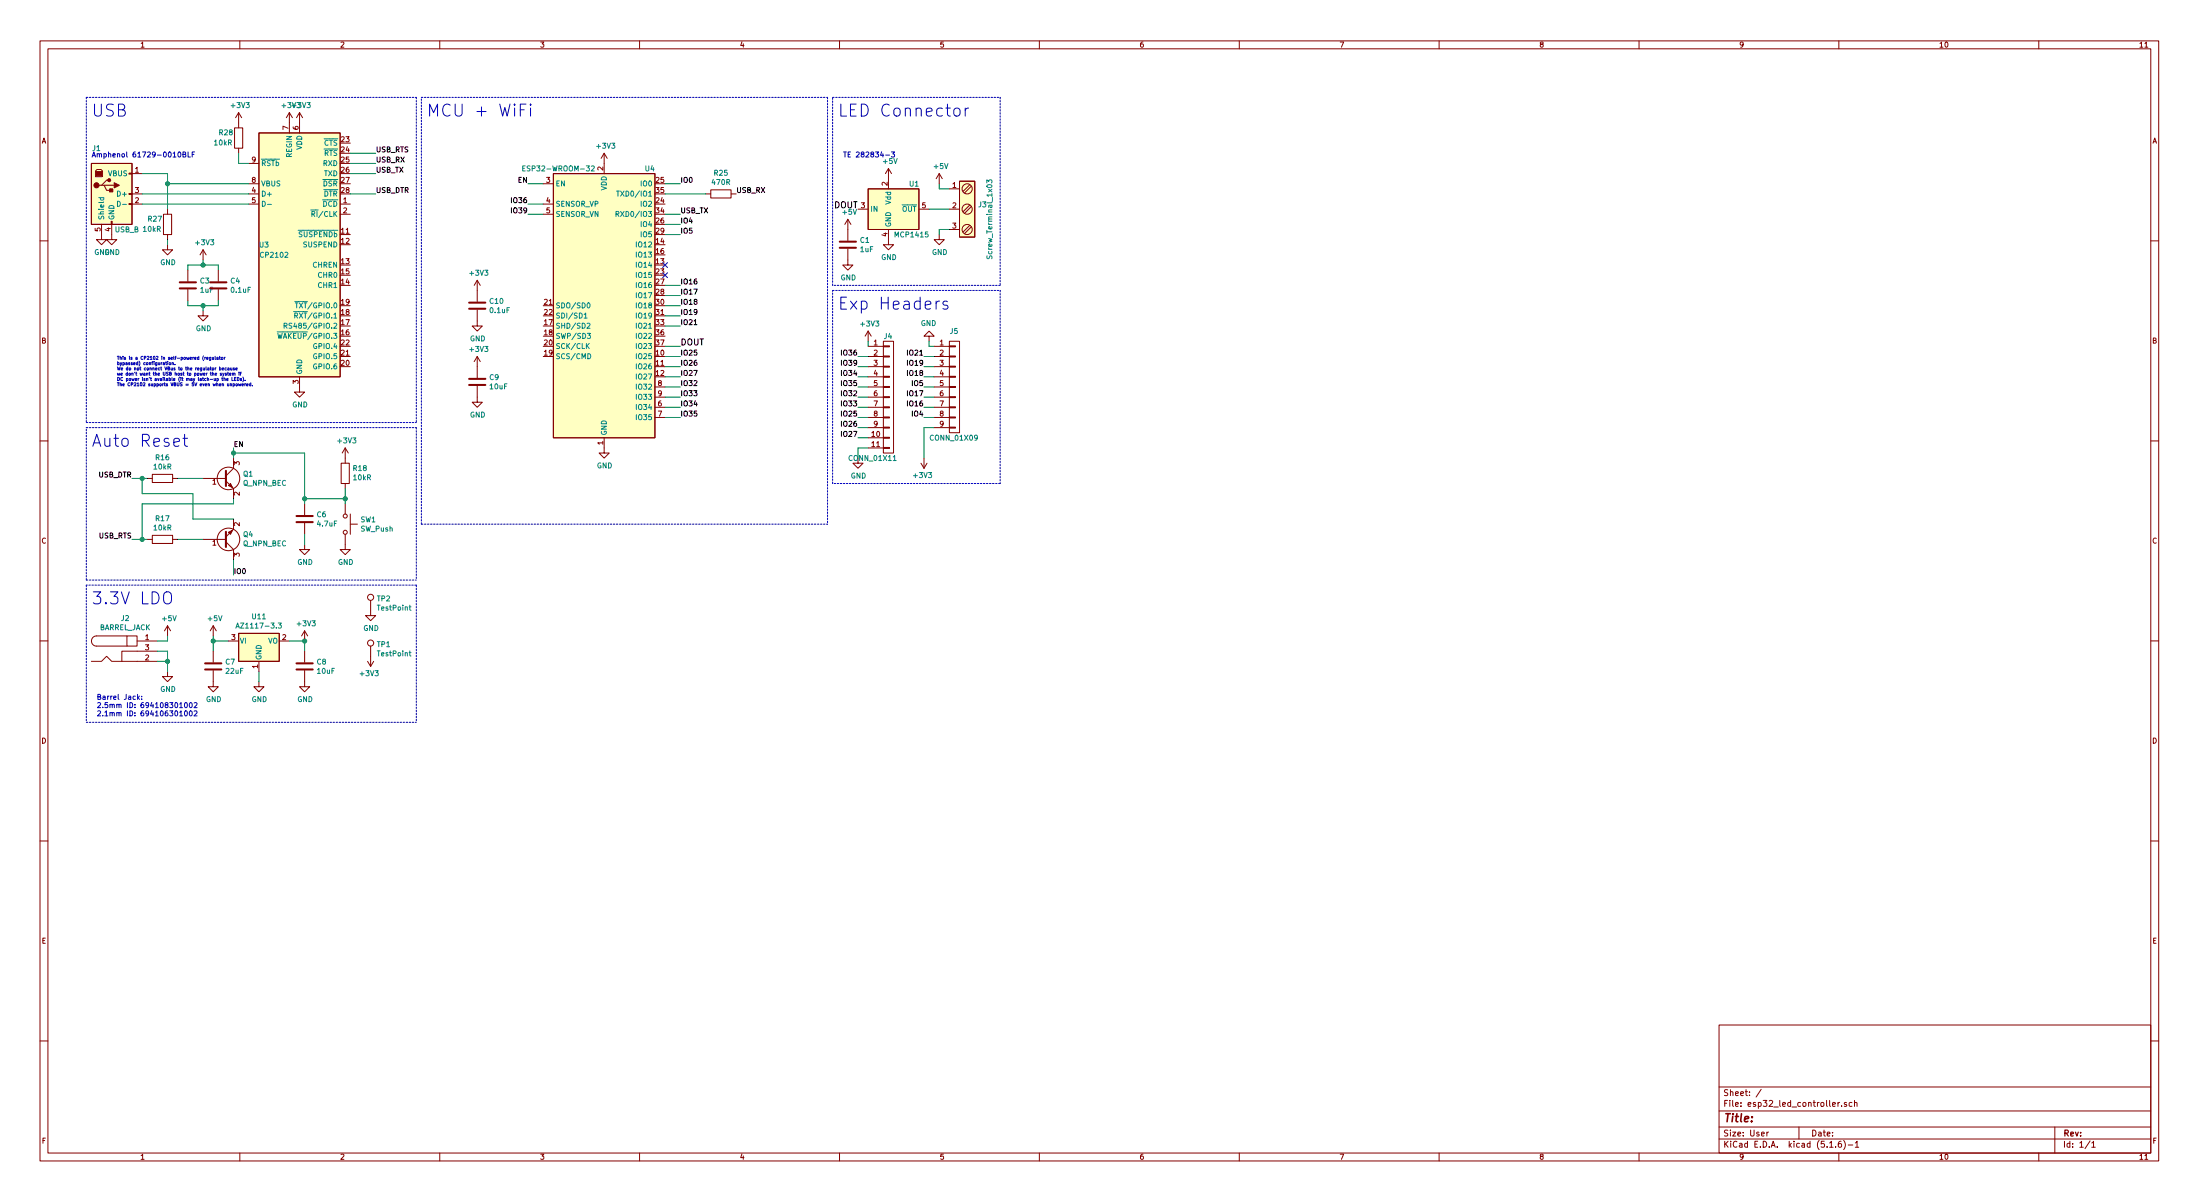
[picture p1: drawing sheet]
EESchema Schematic File Version 4
EELAYER 30 0
EELAYER END
$Descr User 21654 11811
encoding utf-8
Sheet 1 1
Title ""
Date ""
Rev ""
Comp ""
Comment1 ""
Comment2 ""
Comment3 ""
Comment4 ""
$EndDescr
$Comp
L power:GND #PWR?
U 1 1
P 1100 2300
AR Path="/5F1ED570/5F220E66" Ref="#PWR?"  Part="1" 
AR Path="/5F220E66" Ref="#PWR0105"  Part="1" 
F 0 "#PWR0105" H 1100 2050 50  0001 C CNN
F 1 "GND" H 1105 2127 50  0000 C CNN
F 2 "" H 1100 2300 50  0001 C CNN
F 3 "" H 1100 2300 50  0001 C CNN
	1    1100 2300
	1    0    0    -1  
$EndComp
$Comp
L power:GND #PWR?
U 1 1
P 1000 2300
AR Path="/5F1ED570/5F220E6C" Ref="#PWR?"  Part="1" 
AR Path="/5F220E6C" Ref="#PWR0106"  Part="1" 
F 0 "#PWR0106" H 1000 2050 50  0001 C CNN
F 1 "GND" H 1005 2127 50  0000 C CNN
F 2 "" H 1000 2300 50  0001 C CNN
F 3 "" H 1000 2300 50  0001 C CNN
	1    1000 2300
	1    0    0    -1  
$EndComp
$Comp
L power:GND #PWR?
U 1 1
P 2950 3800
AR Path="/5F1ED570/5F220E98" Ref="#PWR?"  Part="1" 
AR Path="/5F220E98" Ref="#PWR0109"  Part="1" 
F 0 "#PWR0109" H 2950 3550 50  0001 C CNN
F 1 "GND" H 2955 3627 50  0000 C CNN
F 2 "" H 2950 3800 50  0001 C CNN
F 3 "" H 2950 3800 50  0001 C CNN
	1    2950 3800
	1    0    0    -1  
$EndComp
$Comp
L power:+3V3 #PWR?
U 1 1
P 2000 2550
AR Path="/5F1ED570/5F220EA4" Ref="#PWR?"  Part="1" 
AR Path="/5F220EA4" Ref="#PWR0112"  Part="1" 
F 0 "#PWR0112" H 2000 2400 50  0001 C CNN
F 1 "+3V3" H 2015 2723 50  0000 C CNN
F 2 "" H 2000 2550 50  0001 C CNN
F 3 "" H 2000 2550 50  0001 C CNN
	1    2000 2550
	1    0    0    -1  
$EndComp
Wire Wire Line
	2000 2550 2000 2600
Wire Wire Line
	2000 2600 2150 2600
$Comp
L Device:C C?
U 1 1
P 2150 2800
AR Path="/5F1ED570/5F220EB5" Ref="C?"  Part="1" 
AR Path="/5F220EB5" Ref="C4"  Part="1" 
F 0 "C4" H 2265 2846 50  0000 L CNN
F 1 "0.1uF" H 2265 2755 50  0000 L CNN
F 2 "Capacitor_SMD:C_0402_1005Metric" H 2188 2650 50  0001 C CNN
F 3 "~" H 2150 2800 50  0001 C CNN
F 4 "C1525" H 2150 2800 50  0001 C CNN "LCSC"
	1    2150 2800
	1    0    0    -1  
$EndComp
$Comp
L Device:C C?
U 1 1
P 1850 2800
AR Path="/5F1ED570/5F220EBC" Ref="C?"  Part="1" 
AR Path="/5F220EBC" Ref="C3"  Part="1" 
F 0 "C3" H 1965 2846 50  0000 L CNN
F 1 "1uF" H 1965 2755 50  0000 L CNN
F 2 "Capacitor_SMD:C_0402_1005Metric" H 1888 2650 50  0001 C CNN
F 3 "~" H 1850 2800 50  0001 C CNN
F 4 "C52923" H 1850 2800 50  0001 C CNN "LCSC"
	1    1850 2800
	1    0    0    -1  
$EndComp
Wire Wire Line
	1850 2650 1850 2600
Wire Wire Line
	1850 2600 2000 2600
Connection ~ 2000 2600
Wire Wire Line
	2150 2650 2150 2600
$Comp
L power:GND #PWR?
U 1 1
P 2000 3050
AR Path="/5F1ED570/5F220EC8" Ref="#PWR?"  Part="1" 
AR Path="/5F220EC8" Ref="#PWR0121"  Part="1" 
F 0 "#PWR0121" H 2000 2800 50  0001 C CNN
F 1 "GND" H 2005 2877 50  0000 C CNN
F 2 "" H 2000 3050 50  0001 C CNN
F 3 "" H 2000 3050 50  0001 C CNN
	1    2000 3050
	1    0    0    -1  
$EndComp
Wire Wire Line
	1850 2950 1850 3000
Wire Wire Line
	1850 3000 2000 3000
Wire Wire Line
	2150 3000 2150 2950
Text Label 3700 1900 0    50   ~ 0
USB_DTR
Text Label 3700 1500 0    50   ~ 0
USB_RTS
Text Label 3700 1700 0    50   ~ 0
USB_TX
Text Label 3700 1600 0    50   ~ 0
USB_RX
Wire Notes Line
	850  950  4100 950 
Text Notes 900  1150 0    118  ~ 0
USB
Text Label 1300 4700 2    50   ~ 0
USB_DTR
Text Label 1300 5300 2    50   ~ 0
USB_RTS
$Comp
L Device:R R?
U 1 1
P 1600 4700
AR Path="/5F1ED570/5F220EE5" Ref="R?"  Part="1" 
AR Path="/5F220EE5" Ref="R16"  Part="1" 
F 0 "R16" V 1393 4700 50  0000 C CNN
F 1 "10kR" V 1484 4700 50  0000 C CNN
F 2 "Resistor_SMD:R_0402_1005Metric" V 1530 4700 50  0001 C CNN
F 3 "~" H 1600 4700 50  0001 C CNN
F 4 "C25744" V 1600 4700 50  0001 C CNN "LCSC"
	1    1600 4700
	0    1    1    0   
$EndComp
$Comp
L Device:R R?
U 1 1
P 1600 5300
AR Path="/5F1ED570/5F220EEC" Ref="R?"  Part="1" 
AR Path="/5F220EEC" Ref="R17"  Part="1" 
F 0 "R17" V 1393 5300 50  0000 C CNN
F 1 "10kR" V 1484 5300 50  0000 C CNN
F 2 "Resistor_SMD:R_0402_1005Metric" V 1530 5300 50  0001 C CNN
F 3 "~" H 1600 5300 50  0001 C CNN
F 4 "C25744" V 1600 5300 50  0001 C CNN "LCSC"
	1    1600 5300
	0    1    1    0   
$EndComp
Wire Wire Line
	1300 5300 1400 5300
Wire Wire Line
	1300 4700 1400 4700
$Comp
L Device:Q_NPN_BEC Q?
U 1 1
P 2200 4700
AR Path="/5F1ED570/5F220EF5" Ref="Q?"  Part="1" 
AR Path="/5F220EF5" Ref="Q1"  Part="1" 
F 0 "Q1" H 2391 4746 50  0000 L CNN
F 1 "Q_NPN_BEC" H 2391 4655 50  0000 L CNN
F 2 "Package_TO_SOT_SMD:SOT-23" H 2400 4800 50  0001 C CNN
F 3 "~" H 2200 4700 50  0001 C CNN
F 4 "C2150" H 2200 4700 50  0001 C CNN "LCSC"
	1    2200 4700
	1    0    0    -1  
$EndComp
$Comp
L Device:Q_NPN_BEC Q?
U 1 1
P 2200 5300
AR Path="/5F1ED570/5F220EFC" Ref="Q?"  Part="1" 
AR Path="/5F220EFC" Ref="Q4"  Part="1" 
F 0 "Q4" H 2391 5254 50  0000 L CNN
F 1 "Q_NPN_BEC" H 2391 5345 50  0000 L CNN
F 2 "Package_TO_SOT_SMD:SOT-23" H 2400 5400 50  0001 C CNN
F 3 "~" H 2200 5300 50  0001 C CNN
F 4 "C2150" H 2200 5300 50  0001 C CNN "LCSC"
	1    2200 5300
	1    0    0    1   
$EndComp
Wire Wire Line
	2300 4900 2300 4950
Wire Wire Line
	1400 4950 1400 5300
Connection ~ 1400 5300
Wire Wire Line
	1400 5300 1450 5300
Wire Wire Line
	1900 5100 1900 4850
Wire Wire Line
	1900 4850 1400 4850
Wire Wire Line
	1400 4850 1400 4700
Connection ~ 1400 4700
Wire Wire Line
	1400 4700 1450 4700
Wire Wire Line
	1750 4700 2000 4700
Wire Wire Line
	1750 5300 2000 5300
Wire Wire Line
	1900 5100 2300 5100
Wire Wire Line
	2300 4950 1400 4950
Text Label 2300 4400 0    50   ~ 0
EN
Text Label 2300 5650 0    50   ~ 0
IO0
Wire Wire Line
	2300 5500 2300 5650
Wire Notes Line
	850  5700 850  4200
Text Notes 900  4400 0    118  ~ 0
Auto Reset
Text Label 7250 1900 0    50   ~ 0
USB_RX
Text Label 6700 2100 0    50   ~ 0
USB_TX
$Comp
L Switch:SW_Push SW?
U 1 1
P 3400 5150
AR Path="/5F1ED570/5F220F1B" Ref="SW?"  Part="1" 
AR Path="/5F220F1B" Ref="SW1"  Part="1" 
F 0 "SW1" V 3354 5298 50  0000 L CNN
F 1 "SW_Push" V 3445 5298 50  0000 L CNN
F 2 "Switch:SW_Push_1P1T_NO_5.1x5.1mm" H 3400 5350 50  0001 C CNN
F 3 "~" H 3400 5350 50  0001 C CNN
F 4 "C318887" V 3400 5150 50  0001 C CNN "LCSC"
	1    3400 5150
	0    1    1    0   
$EndComp
$Comp
L Device:C C?
U 1 1
P 3000 5100
AR Path="/5F1ED570/5F220F22" Ref="C?"  Part="1" 
AR Path="/5F220F22" Ref="C6"  Part="1" 
F 0 "C6" H 3115 5146 50  0000 L CNN
F 1 "4.7uF" H 3115 5055 50  0000 L CNN
F 2 "Capacitor_SMD:C_0402_1005Metric" H 3038 4950 50  0001 C CNN
F 3 "~" H 3000 5100 50  0001 C CNN
F 4 "C23733" H 3000 5100 50  0001 C CNN "LCSC"
	1    3000 5100
	1    0    0    -1  
$EndComp
$Comp
L Device:R R?
U 1 1
P 3400 4650
AR Path="/5F1ED570/5F220F29" Ref="R?"  Part="1" 
AR Path="/5F220F29" Ref="R18"  Part="1" 
F 0 "R18" H 3330 4604 50  0000 R CNN
F 1 "10kR" H 3330 4695 50  0000 R CNN
F 2 "Resistor_SMD:R_0402_1005Metric" V 3330 4650 50  0001 C CNN
F 3 "~" H 3400 4650 50  0001 C CNN
F 4 "C25744" V 3400 4650 50  0001 C CNN "LCSC"
	1    3400 4650
	-1   0    0    1   
$EndComp
Wire Wire Line
	3400 4800 3400 4900
Wire Wire Line
	3400 4900 3400 4950
Connection ~ 3400 4900
Wire Wire Line
	3000 4950 3000 4900
Wire Wire Line
	3000 4900 3400 4900
$Comp
L power:GND #PWR?
U 1 1
P 3400 5350
AR Path="/5F1ED570/5F220F34" Ref="#PWR?"  Part="1" 
AR Path="/5F220F34" Ref="#PWR0122"  Part="1" 
F 0 "#PWR0122" H 3400 5100 50  0001 C CNN
F 1 "GND" H 3405 5177 50  0000 C CNN
F 2 "" H 3400 5350 50  0001 C CNN
F 3 "" H 3400 5350 50  0001 C CNN
	1    3400 5350
	1    0    0    -1  
$EndComp
$Comp
L power:GND #PWR?
U 1 1
P 3000 5350
AR Path="/5F1ED570/5F220F3A" Ref="#PWR?"  Part="1" 
AR Path="/5F220F3A" Ref="#PWR0123"  Part="1" 
F 0 "#PWR0123" H 3000 5100 50  0001 C CNN
F 1 "GND" H 3005 5177 50  0000 C CNN
F 2 "" H 3000 5350 50  0001 C CNN
F 3 "" H 3000 5350 50  0001 C CNN
	1    3000 5350
	1    0    0    -1  
$EndComp
Wire Wire Line
	3000 5350 3000 5250
$Comp
L power:+3V3 #PWR?
U 1 1
P 3400 4500
AR Path="/5F1ED570/5F220F41" Ref="#PWR?"  Part="1" 
AR Path="/5F220F41" Ref="#PWR0124"  Part="1" 
F 0 "#PWR0124" H 3400 4350 50  0001 C CNN
F 1 "+3V3" H 3415 4673 50  0000 C CNN
F 2 "" H 3400 4500 50  0001 C CNN
F 3 "" H 3400 4500 50  0001 C CNN
	1    3400 4500
	1    0    0    -1  
$EndComp
Wire Notes Line
	4100 4200 4100 5700
Wire Notes Line
	850  4200 4100 4200
Wire Notes Line
	850  5700 4100 5700
Wire Wire Line
	2300 4400 2300 4450
Wire Wire Line
	2300 4450 3000 4450
Wire Wire Line
	3000 4450 3000 4900
Connection ~ 2300 4450
Wire Wire Line
	2300 4450 2300 4500
Connection ~ 3000 4900
Wire Notes Line
	4150 5150 4150 950 
Text Notes 4200 1150 0    118  ~ 0
MCU + WiFi
$Comp
L power:GND #PWR?
U 1 1
P 4700 3900
AR Path="/5F1ED570/5F2983C7" Ref="#PWR?"  Part="1" 
AR Path="/5F2983C7" Ref="#PWR0129"  Part="1" 
F 0 "#PWR0129" H 4700 3650 50  0001 C CNN
F 1 "GND" H 4705 3727 50  0000 C CNN
F 2 "" H 4700 3900 50  0001 C CNN
F 3 "" H 4700 3900 50  0001 C CNN
	1    4700 3900
	1    0    0    -1  
$EndComp
$Comp
L Device:C C?
U 1 1
P 4700 3750
AR Path="/5F1ED570/5F2F5E09" Ref="C?"  Part="1" 
AR Path="/5F2F5E09" Ref="C9"  Part="1" 
F 0 "C9" H 4815 3796 50  0000 L CNN
F 1 "10uF" H 4815 3705 50  0000 L CNN
F 2 "Capacitor_SMD:C_0402_1005Metric" H 4738 3600 50  0001 C CNN
F 3 "~" H 4700 3750 50  0001 C CNN
F 4 "C15525" H 4700 3750 50  0001 C CNN "LCSC"
	1    4700 3750
	1    0    0    -1  
$EndComp
$Comp
L power:+3V3 #PWR?
U 1 1
P 4700 3600
AR Path="/5F1ED570/5F2F8A9B" Ref="#PWR?"  Part="1" 
AR Path="/5F2F8A9B" Ref="#PWR0133"  Part="1" 
F 0 "#PWR0133" H 4700 3450 50  0001 C CNN
F 1 "+3V3" H 4715 3773 50  0000 C CNN
F 2 "" H 4700 3600 50  0001 C CNN
F 3 "" H 4700 3600 50  0001 C CNN
	1    4700 3600
	1    0    0    -1  
$EndComp
$Comp
L power:+3V3 #PWR?
U 1 1
P 4700 2850
AR Path="/5F1ED570/5F2FD4AA" Ref="#PWR?"  Part="1" 
AR Path="/5F2FD4AA" Ref="#PWR0134"  Part="1" 
F 0 "#PWR0134" H 4700 2700 50  0001 C CNN
F 1 "+3V3" H 4715 3023 50  0000 C CNN
F 2 "" H 4700 2850 50  0001 C CNN
F 3 "" H 4700 2850 50  0001 C CNN
	1    4700 2850
	1    0    0    -1  
$EndComp
$Comp
L Device:C C?
U 1 1
P 4700 3000
AR Path="/5F1ED570/5F2FD8C1" Ref="C?"  Part="1" 
AR Path="/5F2FD8C1" Ref="C10"  Part="1" 
F 0 "C10" H 4815 3046 50  0000 L CNN
F 1 "0.1uF" H 4815 2955 50  0000 L CNN
F 2 "Capacitor_SMD:C_0402_1005Metric" H 4738 2850 50  0001 C CNN
F 3 "~" H 4700 3000 50  0001 C CNN
F 4 "C1525" H 4700 3000 50  0001 C CNN "LCSC"
	1    4700 3000
	1    0    0    -1  
$EndComp
$Comp
L power:GND #PWR?
U 1 1
P 4700 3150
AR Path="/5F1ED570/5F2FDD09" Ref="#PWR?"  Part="1" 
AR Path="/5F2FDD09" Ref="#PWR0135"  Part="1" 
F 0 "#PWR0135" H 4700 2900 50  0001 C CNN
F 1 "GND" H 4705 2977 50  0000 C CNN
F 2 "" H 4700 3150 50  0001 C CNN
F 3 "" H 4700 3150 50  0001 C CNN
	1    4700 3150
	1    0    0    -1  
$EndComp
Wire Notes Line
	8150 950  8150 5150
Wire Notes Line
	4150 950  8150 950 
Wire Notes Line
	4150 5150 8150 5150
$Comp
L Device:R R25
U 1 1
P 7100 1900
F 0 "R25" V 6893 1900 50  0000 C CNN
F 1 "470R" V 6984 1900 50  0000 C CNN
F 2 "Resistor_SMD:R_0402_1005Metric" V 7030 1900 50  0001 C CNN
F 3 "~" H 7100 1900 50  0001 C CNN
F 4 "C25117" V 7100 1900 50  0001 C CNN "LCSC"
	1    7100 1900
	0    1    1    0   
$EndComp
$Comp
L RF_Module:ESP32-WROOM-32 U4
U 1 1
P 5950 3000
F 0 "U4" H 6400 4350 50  0000 C CNN
F 1 "ESP32-WROOM-32" H 5500 4350 50  0000 C CNN
F 2 "RF_Module:ESP32-WROOM-32" H 5950 1500 50  0001 C CNN
F 3 "https://www.espressif.com/sites/default/files/documentation/esp32-wroom-32_datasheet_en.pdf" H 5650 3050 50  0001 C CNN
F 4 "C82899" H 5950 3000 50  0001 C CNN "LCSC"
	1    5950 3000
	1    0    0    -1  
$EndComp
$Comp
L power:GND #PWR?
U 1 1
P 5950 4400
AR Path="/5F1ED570/5FB5BDAE" Ref="#PWR?"  Part="1" 
AR Path="/5FB5BDAE" Ref="#PWR0125"  Part="1" 
F 0 "#PWR0125" H 5950 4150 50  0001 C CNN
F 1 "GND" H 5955 4227 50  0000 C CNN
F 2 "" H 5950 4400 50  0001 C CNN
F 3 "" H 5950 4400 50  0001 C CNN
	1    5950 4400
	1    0    0    -1  
$EndComp
$Comp
L power:+3V3 #PWR?
U 1 1
P 5950 1600
AR Path="/5F1ED570/5FB5C631" Ref="#PWR?"  Part="1" 
AR Path="/5FB5C631" Ref="#PWR0126"  Part="1" 
F 0 "#PWR0126" H 5950 1450 50  0001 C CNN
F 1 "+3V3" H 5965 1773 50  0000 C CNN
F 2 "" H 5950 1600 50  0001 C CNN
F 3 "" H 5950 1600 50  0001 C CNN
	1    5950 1600
	1    0    0    -1  
$EndComp
Text Label 5200 1800 2    50   ~ 0
EN
Wire Wire Line
	5200 1800 5350 1800
Wire Wire Line
	6700 2100 6550 2100
NoConn ~ 6550 2600
NoConn ~ 6550 2700
Wire Wire Line
	6550 1900 6950 1900
$Comp
L Regulator_Linear:AZ1117-3.3 U11
U 1 1
P 2550 6300
F 0 "U11" H 2550 6542 50  0000 C CNN
F 1 "AZ1117-3.3" H 2550 6451 50  0000 C CNN
F 2 "Package_TO_SOT_SMD:SOT-223-3_TabPin2" H 2550 6550 50  0001 C CIN
F 3 "https://www.diodes.com/assets/Datasheets/AZ1117.pdf" H 2550 6300 50  0001 C CNN
F 4 "C92102" H 2550 6300 50  0001 C CNN "LCSC"
	1    2550 6300
	1    0    0    -1  
$EndComp
$Comp
L Device:C C8
U 1 1
P 3000 6550
F 0 "C8" H 3115 6596 50  0000 L CNN
F 1 "10uF" H 3115 6505 50  0000 L CNN
F 2 "Capacitor_SMD:C_0402_1005Metric" H 3038 6400 50  0001 C CNN
F 3 "~" H 3000 6550 50  0001 C CNN
F 4 "C15525" H 3000 6550 50  0001 C CNN "LCSC"
	1    3000 6550
	1    0    0    -1  
$EndComp
Wire Wire Line
	2850 6300 3000 6300
Wire Wire Line
	3000 6300 3000 6400
$Comp
L power:GND #PWR?
U 1 1
P 3000 6700
AR Path="/5F1ED570/6001F6BA" Ref="#PWR?"  Part="1" 
AR Path="/6001F6BA" Ref="#PWR0131"  Part="1" 
F 0 "#PWR0131" H 3000 6450 50  0001 C CNN
F 1 "GND" H 3005 6527 50  0000 C CNN
F 2 "" H 3000 6700 50  0001 C CNN
F 3 "" H 3000 6700 50  0001 C CNN
	1    3000 6700
	1    0    0    -1  
$EndComp
$Comp
L power:GND #PWR?
U 1 1
P 2550 6700
AR Path="/5F1ED570/6001FA07" Ref="#PWR?"  Part="1" 
AR Path="/6001FA07" Ref="#PWR0132"  Part="1" 
F 0 "#PWR0132" H 2550 6450 50  0001 C CNN
F 1 "GND" H 2555 6527 50  0000 C CNN
F 2 "" H 2550 6700 50  0001 C CNN
F 3 "" H 2550 6700 50  0001 C CNN
	1    2550 6700
	1    0    0    -1  
$EndComp
Wire Wire Line
	2550 6700 2550 6600
$Comp
L Device:C C7
U 1 1
P 2100 6550
F 0 "C7" H 2215 6596 50  0000 L CNN
F 1 "22uF" H 2215 6505 50  0000 L CNN
F 2 "Capacitor_SMD:C_0805_2012Metric" H 2138 6400 50  0001 C CNN
F 3 "~" H 2100 6550 50  0001 C CNN
F 4 "C45783" H 2100 6550 50  0001 C CNN "LCSC"
	1    2100 6550
	1    0    0    -1  
$EndComp
Wire Wire Line
	2250 6300 2100 6300
Wire Wire Line
	2100 6300 2100 6400
$Comp
L power:GND #PWR?
U 1 1
P 2100 6700
AR Path="/5F1ED570/600486F6" Ref="#PWR?"  Part="1" 
AR Path="/600486F6" Ref="#PWR0156"  Part="1" 
F 0 "#PWR0156" H 2100 6450 50  0001 C CNN
F 1 "GND" H 2105 6527 50  0000 C CNN
F 2 "" H 2100 6700 50  0001 C CNN
F 3 "" H 2100 6700 50  0001 C CNN
	1    2100 6700
	1    0    0    -1  
$EndComp
Text Notes 900  5950 0    118  ~ 0
3.3V LDO
Wire Notes Line
	4100 5750 850  5750
$Comp
L power:+3V3 #PWR?
U 1 1
P 3000 6300
AR Path="/5F1ED570/60108171" Ref="#PWR?"  Part="1" 
AR Path="/60108171" Ref="#PWR0157"  Part="1" 
F 0 "#PWR0157" H 3000 6150 50  0001 C CNN
F 1 "+3V3" H 3015 6473 50  0000 C CNN
F 2 "" H 3000 6300 50  0001 C CNN
F 3 "" H 3000 6300 50  0001 C CNN
	1    3000 6300
	1    0    0    -1  
$EndComp
Connection ~ 3000 6300
$Comp
L Connector:TestPoint TP1
U 1 1
P 3650 6450
F 0 "TP1" H 3708 6568 50  0000 L CNN
F 1 "TestPoint" H 3708 6477 50  0000 L CNN
F 2 "TestPoint:TestPoint_Loop_D3.50mm_Drill1.4mm_Beaded" H 3850 6450 50  0001 C CNN
F 3 "~" H 3850 6450 50  0001 C CNN
	1    3650 6450
	1    0    0    -1  
$EndComp
$Comp
L power:+3V3 #PWR?
U 1 1
P 3650 6450
AR Path="/5F1ED570/60BD4CE9" Ref="#PWR?"  Part="1" 
AR Path="/60BD4CE9" Ref="#PWR0196"  Part="1" 
F 0 "#PWR0196" H 3650 6300 50  0001 C CNN
F 1 "+3V3" H 3665 6623 50  0000 C CNN
F 2 "" H 3650 6450 50  0001 C CNN
F 3 "" H 3650 6450 50  0001 C CNN
	1    3650 6450
	-1   0    0    1   
$EndComp
$Comp
L Connector:TestPoint TP2
U 1 1
P 3650 6000
F 0 "TP2" H 3708 6118 50  0000 L CNN
F 1 "TestPoint" H 3708 6027 50  0000 L CNN
F 2 "TestPoint:TestPoint_Loop_D3.50mm_Drill1.4mm_Beaded" H 3850 6000 50  0001 C CNN
F 3 "~" H 3850 6000 50  0001 C CNN
	1    3650 6000
	1    0    0    -1  
$EndComp
$Comp
L power:GND #PWR?
U 1 1
P 3650 6000
AR Path="/5F1ED570/60BD6FDA" Ref="#PWR?"  Part="1" 
AR Path="/60BD6FDA" Ref="#PWR0197"  Part="1" 
F 0 "#PWR0197" H 3650 5750 50  0001 C CNN
F 1 "GND" H 3655 5827 50  0000 C CNN
F 2 "" H 3650 6000 50  0001 C CNN
F 3 "" H 3650 6000 50  0001 C CNN
	1    3650 6000
	1    0    0    -1  
$EndComp
$Comp
L Interface_USB:CP2102N-A01-GQFN28 U3
U 1 1
P 2950 2500
F 0 "U3" H 2600 2600 50  0000 C CNN
F 1 "CP2102" H 2700 2500 50  0000 C CNN
F 2 "Package_DFN_QFN:QFN-28-1EP_5x5mm_P0.5mm_EP3.35x3.35mm" H 3400 1300 50  0001 L CNN
F 3 "https://www.silabs.com/documents/public/data-sheets/cp2102n-datasheet.pdf" H 3000 1750 50  0001 C CNN
F 4 "C6568" H 2950 2500 50  0001 C CNN "LCSC"
	1    2950 2500
	1    0    0    -1  
$EndComp
Wire Notes Line
	850  4150 4100 4150
Wire Notes Line
	4100 950  4100 4150
Wire Notes Line
	850  950  850  4150
Wire Wire Line
	2000 3050 2000 3000
Connection ~ 2000 3000
Wire Wire Line
	2000 3000 2150 3000
Wire Wire Line
	1400 1900 2450 1900
Wire Wire Line
	1400 2000 2450 2000
Wire Wire Line
	3450 1900 3700 1900
Wire Wire Line
	3450 1700 3700 1700
Wire Wire Line
	3700 1600 3450 1600
Wire Wire Line
	3700 1500 3450 1500
Wire Wire Line
	1650 1800 2450 1800
$Comp
L Device:R R?
U 1 1
P 1650 2200
AR Path="/5F1ED570/60F6C02E" Ref="R?"  Part="1" 
AR Path="/60F6C02E" Ref="R27"  Part="1" 
F 0 "R27" H 1850 2150 50  0000 R CNN
F 1 "10kR" H 1900 2250 50  0000 R CNN
F 2 "Resistor_SMD:R_0402_1005Metric" V 1580 2200 50  0001 C CNN
F 3 "~" H 1650 2200 50  0001 C CNN
F 4 "C25744" V 1650 2200 50  0001 C CNN "LCSC"
	1    1650 2200
	-1   0    0    1   
$EndComp
$Comp
L power:GND #PWR?
U 1 1
P 1650 2400
AR Path="/5F1ED570/60F6FEC2" Ref="#PWR?"  Part="1" 
AR Path="/60F6FEC2" Ref="#PWR0107"  Part="1" 
F 0 "#PWR0107" H 1650 2150 50  0001 C CNN
F 1 "GND" H 1655 2227 50  0000 C CNN
F 2 "" H 1650 2400 50  0001 C CNN
F 3 "" H 1650 2400 50  0001 C CNN
	1    1650 2400
	1    0    0    -1  
$EndComp
$Comp
L power:+3V3 #PWR?
U 1 1
P 2850 1200
AR Path="/5F1ED570/60F847B0" Ref="#PWR?"  Part="1" 
AR Path="/60F847B0" Ref="#PWR0108"  Part="1" 
F 0 "#PWR0108" H 2850 1050 50  0001 C CNN
F 1 "+3V3" H 2865 1373 50  0000 C CNN
F 2 "" H 2850 1200 50  0001 C CNN
F 3 "" H 2850 1200 50  0001 C CNN
	1    2850 1200
	1    0    0    -1  
$EndComp
$Comp
L power:+3V3 #PWR?
U 1 1
P 2950 1200
AR Path="/5F1ED570/60F85776" Ref="#PWR?"  Part="1" 
AR Path="/60F85776" Ref="#PWR0110"  Part="1" 
F 0 "#PWR0110" H 2950 1050 50  0001 C CNN
F 1 "+3V3" H 2965 1373 50  0000 C CNN
F 2 "" H 2950 1200 50  0001 C CNN
F 3 "" H 2950 1200 50  0001 C CNN
	1    2950 1200
	1    0    0    -1  
$EndComp
$Comp
L power:+3V3 #PWR?
U 1 1
P 2350 1200
AR Path="/5F1ED570/60F85982" Ref="#PWR?"  Part="1" 
AR Path="/60F85982" Ref="#PWR0202"  Part="1" 
F 0 "#PWR0202" H 2350 1050 50  0001 C CNN
F 1 "+3V3" H 2365 1373 50  0000 C CNN
F 2 "" H 2350 1200 50  0001 C CNN
F 3 "" H 2350 1200 50  0001 C CNN
	1    2350 1200
	1    0    0    -1  
$EndComp
Wire Wire Line
	2350 1500 2350 1600
Wire Wire Line
	2350 1600 2450 1600
$Comp
L Device:R R?
U 1 1
P 2350 1350
AR Path="/5F1ED570/60F9A041" Ref="R?"  Part="1" 
AR Path="/60F9A041" Ref="R28"  Part="1" 
F 0 "R28" H 2550 1300 50  0000 R CNN
F 1 "10kR" H 2600 1400 50  0000 R CNN
F 2 "Resistor_SMD:R_0402_1005Metric" V 2280 1350 50  0001 C CNN
F 3 "~" H 2350 1350 50  0001 C CNN
F 4 "C25744" V 2350 1350 50  0001 C CNN "LCSC"
	1    2350 1350
	-1   0    0    1   
$EndComp
$Comp
L Connector:USB_B J1
U 1 1
P 1100 1900
F 0 "J1" H 950 2350 50  0000 C CNN
F 1 "USB_B" H 1250 1550 50  0000 C CNN
F 2 "Amphenol:Amphenol_61729_0010BLF" H 1250 1850 50  0001 C CNN
F 3 " ~" H 1250 1850 50  0001 C CNN
	1    1100 1900
	1    0    0    -1  
$EndComp
Text Label 6700 1800 0    50   ~ 0
IO0
Wire Wire Line
	6700 1800 6550 1800
$Comp
L conn:Screw_Terminal_1x03 J3
U 1 1
P 9550 2050
F 0 "J3" H 9470 2096 50  0000 R CNN
F 1 "Screw_Terminal_1x03" V 9350 2350 50  0000 R CNN
F 2 "TerminalBlock_TE-Connectivity:TerminalBlock_TE_282834-3_1x03_P2.54mm_Horizontal" H 9550 1725 50  0001 C CNN
F 3 "" H 9525 2150 50  0001 C CNN
	1    9550 2050
	-1   0    0    -1  
$EndComp
Text Notes 8250 1150 0    118  ~ 0
LED Connector
Wire Notes Line
	8200 950  9850 950 
Wire Notes Line
	9850 950  9850 2800
Wire Notes Line
	9850 2800 8200 2800
Wire Notes Line
	8200 2800 8200 950 
$Comp
L power:+5V #PWR0101
U 1 1
P 1650 6250
F 0 "#PWR0101" H 1650 6100 50  0001 C CNN
F 1 "+5V" H 1665 6423 50  0000 C CNN
F 2 "" H 1650 6250 50  0001 C CNN
F 3 "" H 1650 6250 50  0001 C CNN
	1    1650 6250
	1    0    0    -1  
$EndComp
Wire Wire Line
	1650 6250 1650 6300
Wire Wire Line
	1650 6300 1550 6300
$Comp
L power:+5V #PWR0102
U 1 1
P 2100 6250
F 0 "#PWR0102" H 2100 6100 50  0001 C CNN
F 1 "+5V" H 2115 6423 50  0000 C CNN
F 2 "" H 2100 6250 50  0001 C CNN
F 3 "" H 2100 6250 50  0001 C CNN
	1    2100 6250
	1    0    0    -1  
$EndComp
Wire Wire Line
	2100 6250 2100 6300
Connection ~ 2100 6300
$Comp
L power:GND #PWR?
U 1 1
P 1650 6600
AR Path="/5F1ED570/6015D258" Ref="#PWR?"  Part="1" 
AR Path="/6015D258" Ref="#PWR0103"  Part="1" 
F 0 "#PWR0103" H 1650 6350 50  0001 C CNN
F 1 "GND" H 1655 6427 50  0000 C CNN
F 2 "" H 1650 6600 50  0001 C CNN
F 3 "" H 1650 6600 50  0001 C CNN
	1    1650 6600
	1    0    0    -1  
$EndComp
Wire Wire Line
	1650 6600 1650 6500
Wire Wire Line
	1650 6500 1550 6500
Text Notes 1150 3800 0    31   ~ 0
This is a CP2102 in self-powered (regulator\nbypassed) configuration.\nWe do not connect VBus to the regulator because\nwe don't want the USB host to power the system if\nDC power isn't available (it may latch-up the LEDs).\nThe CP2102 supports VBUS = 5V even when unpowered.
Connection ~ 1650 1800
Wire Wire Line
	1650 1800 1650 2050
Wire Wire Line
	1650 1700 1400 1700
Wire Wire Line
	1650 1700 1650 1800
$Comp
L power:GND #PWR?
U 1 1
P 9250 2300
AR Path="/5F1ED570/6016F6DE" Ref="#PWR?"  Part="1" 
AR Path="/6016F6DE" Ref="#PWR0104"  Part="1" 
F 0 "#PWR0104" H 9250 2050 50  0001 C CNN
F 1 "GND" H 9255 2127 50  0000 C CNN
F 2 "" H 9250 2300 50  0001 C CNN
F 3 "" H 9250 2300 50  0001 C CNN
	1    9250 2300
	1    0    0    -1  
$EndComp
$Comp
L power:+5V #PWR0111
U 1 1
P 9250 1800
F 0 "#PWR0111" H 9250 1650 50  0001 C CNN
F 1 "+5V" H 9265 1973 50  0000 C CNN
F 2 "" H 9250 1800 50  0001 C CNN
F 3 "" H 9250 1800 50  0001 C CNN
	1    9250 1800
	1    0    0    -1  
$EndComp
Wire Wire Line
	9250 1800 9250 1850
Text Notes 950  7050 0    50   ~ 0
Barrel Jack:\n2.5mm ID: 694108301002 \n2.1mm ID: 694106301002
Wire Notes Line
	850  7100 4100 7100
Wire Notes Line
	850  5750 850  7100
Wire Notes Line
	4100 5750 4100 7100
$Comp
L conn:BARREL_JACK J2
U 1 1
P 1250 6400
F 0 "J2" H 1233 6725 50  0000 C CNN
F 1 "BARREL_JACK" H 1233 6634 50  0000 C CNN
F 2 "Connector_BarrelJack:BarrelJack_Wuerth_6941xx301002" H 1250 6400 50  0001 C CNN
F 3 "" H 1250 6400 50  0001 C CNN
	1    1250 6400
	1    0    0    -1  
$EndComp
Wire Wire Line
	1550 6400 1650 6400
Wire Wire Line
	1650 6400 1650 6500
Connection ~ 1650 6500
Text Notes 900  1550 0    50   ~ 0
Amphenol 61729-0010BLF
Wire Wire Line
	1650 2350 1650 2400
Text Notes 8300 1550 0    50   ~ 0
TE 282834-3
$Comp
L Driver_FET:MCP1415 U1
U 1 1
P 8750 2050
F 0 "U1" H 8950 2300 50  0000 L CNN
F 1 "MCP1415" H 8800 1800 50  0000 L CNN
F 2 "Package_TO_SOT_SMD:SOT-23-5" H 8750 1450 50  0001 C CIN
F 3 "http://ww1.microchip.com/downloads/en/DeviceDoc/20002092F.pdf" H 8550 2300 50  0001 C CNN
F 4 "C83776" H 8750 2050 50  0001 C CNN "LCSC"
	1    8750 2050
	1    0    0    -1  
$EndComp
$Comp
L power:GND #PWR?
U 1 1
P 8750 2350
AR Path="/5F1ED570/601DA5A4" Ref="#PWR?"  Part="1" 
AR Path="/601DA5A4" Ref="#PWR0113"  Part="1" 
F 0 "#PWR0113" H 8750 2100 50  0001 C CNN
F 1 "GND" H 8755 2177 50  0000 C CNN
F 2 "" H 8750 2350 50  0001 C CNN
F 3 "" H 8750 2350 50  0001 C CNN
	1    8750 2350
	1    0    0    -1  
$EndComp
$Comp
L power:+5V #PWR0114
U 1 1
P 8750 1750
F 0 "#PWR0114" H 8750 1600 50  0001 C CNN
F 1 "+5V" H 8765 1923 50  0000 C CNN
F 2 "" H 8750 1750 50  0001 C CNN
F 3 "" H 8750 1750 50  0001 C CNN
	1    8750 1750
	1    0    0    -1  
$EndComp
Wire Wire Line
	9250 1850 9350 1850
Wire Wire Line
	9250 2250 9350 2250
Wire Wire Line
	9250 2250 9250 2300
Wire Wire Line
	9150 2050 9350 2050
Wire Wire Line
	6700 3400 6550 3400
Text Label 6700 3400 0    60   ~ 0
DOUT
Text Label 8450 2050 2    60   ~ 0
DOUT
$Comp
L Device:C C?
U 1 1
P 8350 2400
AR Path="/5F1ED570/601E8560" Ref="C?"  Part="1" 
AR Path="/601E8560" Ref="C1"  Part="1" 
F 0 "C1" H 8465 2446 50  0000 L CNN
F 1 "1uF" H 8465 2355 50  0000 L CNN
F 2 "Capacitor_SMD:C_0402_1005Metric" H 8388 2250 50  0001 C CNN
F 3 "~" H 8350 2400 50  0001 C CNN
F 4 "C52923" H 8350 2400 50  0001 C CNN "LCSC"
	1    8350 2400
	1    0    0    -1  
$EndComp
$Comp
L power:GND #PWR?
U 1 1
P 8350 2550
AR Path="/5F1ED570/601E8E90" Ref="#PWR?"  Part="1" 
AR Path="/601E8E90" Ref="#PWR0115"  Part="1" 
F 0 "#PWR0115" H 8350 2300 50  0001 C CNN
F 1 "GND" H 8355 2377 50  0000 C CNN
F 2 "" H 8350 2550 50  0001 C CNN
F 3 "" H 8350 2550 50  0001 C CNN
	1    8350 2550
	1    0    0    -1  
$EndComp
$Comp
L power:+5V #PWR0116
U 1 1
P 8350 2250
F 0 "#PWR0116" H 8350 2100 50  0001 C CNN
F 1 "+5V" H 8365 2423 50  0000 C CNN
F 2 "" H 8350 2250 50  0001 C CNN
F 3 "" H 8350 2250 50  0001 C CNN
	1    8350 2250
	1    0    0    -1  
$EndComp
Text Label 5200 2000 2    50   ~ 0
IO36
Wire Wire Line
	5200 2000 5350 2000
Text Label 5200 2100 2    50   ~ 0
IO39
Wire Wire Line
	5200 2100 5350 2100
Text Notes 8250 3050 0    118  ~ 0
Exp Headers
Text Label 8450 3500 2    50   ~ 0
IO36
Text Label 8450 3600 2    50   ~ 0
IO39
Text Label 6700 4000 0    50   ~ 0
IO34
Text Label 6700 4100 0    50   ~ 0
IO35
Wire Wire Line
	6700 4000 6550 4000
Wire Wire Line
	6550 4100 6700 4100
Text Label 8450 3700 2    50   ~ 0
IO34
Text Label 8450 3800 2    50   ~ 0
IO35
Text Label 6700 3900 0    50   ~ 0
IO33
Text Label 6700 3800 0    50   ~ 0
IO32
Wire Wire Line
	6700 3800 6550 3800
Wire Wire Line
	6550 3900 6700 3900
Text Label 8450 3900 2    50   ~ 0
IO32
Text Label 8450 4000 2    50   ~ 0
IO33
Text Label 6700 3500 0    50   ~ 0
IO25
Text Label 6700 3600 0    50   ~ 0
IO26
Text Label 6700 3700 0    50   ~ 0
IO27
Wire Wire Line
	6550 3700 6700 3700
Wire Wire Line
	6700 3600 6550 3600
Wire Wire Line
	6550 3500 6700 3500
Text Label 8450 4100 2    50   ~ 0
IO25
Text Label 8450 4200 2    50   ~ 0
IO26
Text Label 8450 4300 2    50   ~ 0
IO27
$Comp
L power:+3V3 #PWR?
U 1 1
P 8550 3350
AR Path="/5F1ED570/60214E56" Ref="#PWR?"  Part="1" 
AR Path="/60214E56" Ref="#PWR0117"  Part="1" 
F 0 "#PWR0117" H 8550 3200 50  0001 C CNN
F 1 "+3V3" H 8565 3523 50  0000 C CNN
F 2 "" H 8550 3350 50  0001 C CNN
F 3 "" H 8550 3350 50  0001 C CNN
	1    8550 3350
	1    0    0    -1  
$EndComp
$Comp
L conn:CONN_01X11 J4
U 1 1
P 8750 3900
F 0 "J4" H 8700 4500 50  0000 L CNN
F 1 "CONN_01X11" H 8350 3300 50  0000 L CNN
F 2 "Connector_PinHeader_2.54mm:PinHeader_1x11_P2.54mm_Vertical" H 8750 3900 50  0001 C CNN
F 3 "" H 8750 3900 50  0001 C CNN
	1    8750 3900
	1    0    0    -1  
$EndComp
$Comp
L power:GND #PWR?
U 1 1
P 8450 4500
AR Path="/5F1ED570/602193CB" Ref="#PWR?"  Part="1" 
AR Path="/602193CB" Ref="#PWR0118"  Part="1" 
F 0 "#PWR0118" H 8450 4250 50  0001 C CNN
F 1 "GND" H 8455 4327 50  0000 C CNN
F 2 "" H 8450 4500 50  0001 C CNN
F 3 "" H 8450 4500 50  0001 C CNN
	1    8450 4500
	1    0    0    -1  
$EndComp
Wire Wire Line
	8450 4500 8450 4400
Wire Wire Line
	8450 4400 8550 4400
Wire Wire Line
	8550 4300 8450 4300
Wire Wire Line
	8450 4200 8550 4200
Wire Wire Line
	8550 4100 8450 4100
Wire Wire Line
	8450 4000 8550 4000
Wire Wire Line
	8550 3900 8450 3900
Wire Wire Line
	8550 3800 8450 3800
Wire Wire Line
	8450 3700 8550 3700
Wire Wire Line
	8550 3600 8450 3600
Wire Wire Line
	8450 3500 8550 3500
Wire Wire Line
	8550 3350 8550 3400
Text Label 6700 3200 0    50   ~ 0
IO21
Text Label 9100 3500 2    50   ~ 0
IO21
Wire Wire Line
	6700 3200 6550 3200
Text Label 6700 3100 0    50   ~ 0
IO19
Text Label 6700 3000 0    50   ~ 0
IO18
Text Label 6700 2300 0    50   ~ 0
IO5
Text Label 6700 2900 0    50   ~ 0
IO17
Wire Wire Line
	6700 2900 6550 2900
Wire Wire Line
	6550 3000 6700 3000
Wire Wire Line
	6700 3100 6550 3100
Wire Wire Line
	6550 2300 6700 2300
Text Label 9100 3600 2    50   ~ 0
IO19
Text Label 9100 3700 2    50   ~ 0
IO18
Text Label 9100 3800 2    50   ~ 0
IO5
Text Label 9100 3900 2    50   ~ 0
IO17
Text Label 6700 2800 0    50   ~ 0
IO16
Wire Wire Line
	6700 2800 6550 2800
Text Label 6700 2200 0    50   ~ 0
IO4
Wire Wire Line
	6700 2200 6550 2200
Text Label 9100 4000 2    50   ~ 0
IO16
Text Label 9100 4100 2    50   ~ 0
IO4
Wire Wire Line
	9200 3500 9100 3500
Wire Wire Line
	9100 3600 9200 3600
Wire Wire Line
	9200 3700 9100 3700
$Comp
L conn:CONN_01X09 J5
U 1 1
P 9400 3800
F 0 "J5" H 9350 4350 50  0000 L CNN
F 1 "CONN_01X09" H 9150 3300 50  0000 L CNN
F 2 "Connector_PinHeader_2.54mm:PinHeader_1x09_P2.54mm_Vertical" H 9400 3800 50  0001 C CNN
F 3 "" H 9400 3800 50  0001 C CNN
	1    9400 3800
	1    0    0    -1  
$EndComp
Wire Wire Line
	9200 3800 9100 3800
Wire Wire Line
	9100 3900 9200 3900
Wire Wire Line
	9200 4000 9100 4000
Wire Wire Line
	9100 4100 9200 4100
$Comp
L power:GND #PWR?
U 1 1
P 9150 3350
AR Path="/5F1ED570/602803F8" Ref="#PWR?"  Part="1" 
AR Path="/602803F8" Ref="#PWR0119"  Part="1" 
F 0 "#PWR0119" H 9150 3100 50  0001 C CNN
F 1 "GND" H 9155 3177 50  0000 C CNN
F 2 "" H 9150 3350 50  0001 C CNN
F 3 "" H 9150 3350 50  0001 C CNN
	1    9150 3350
	-1   0    0    1   
$EndComp
Wire Wire Line
	9100 4200 9200 4200
$Comp
L power:+3V3 #PWR?
U 1 1
P 9100 4500
AR Path="/5F1ED570/60283B90" Ref="#PWR?"  Part="1" 
AR Path="/60283B90" Ref="#PWR0120"  Part="1" 
F 0 "#PWR0120" H 9100 4350 50  0001 C CNN
F 1 "+3V3" H 9115 4673 50  0000 C CNN
F 2 "" H 9100 4500 50  0001 C CNN
F 3 "" H 9100 4500 50  0001 C CNN
	1    9100 4500
	-1   0    0    1   
$EndComp
Wire Wire Line
	9150 3350 9150 3400
Wire Wire Line
	9150 3400 9200 3400
Wire Wire Line
	9100 4200 9100 4500
Wire Notes Line
	8200 2850 9850 2850
Wire Notes Line
	9850 2850 9850 4750
Wire Notes Line
	9850 4750 8200 4750
Wire Notes Line
	8200 4750 8200 2850
$EndSCHEMATC
